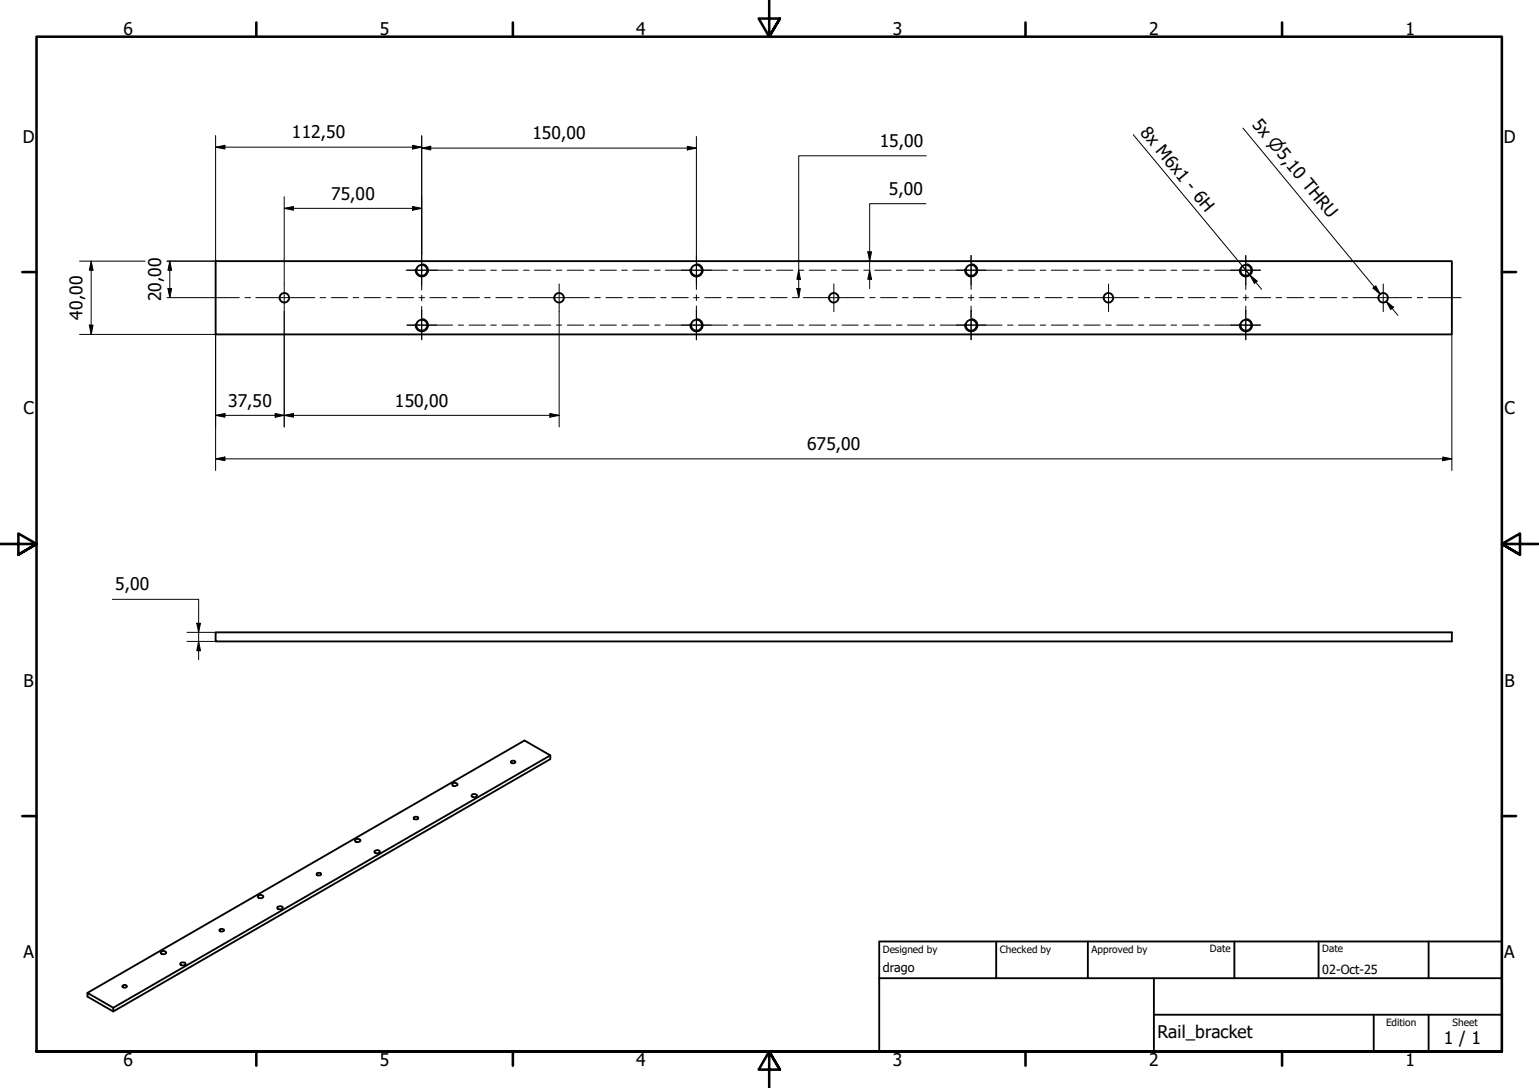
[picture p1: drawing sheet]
<svg xmlns="http://www.w3.org/2000/svg" width="420mm" height="297mm" viewBox="0 0 420 297" stroke-linecap="round" stroke-linejoin="round" font-family="sans-serif">
<!-- layer: Visible (ISO) -->
<g fill="none" stroke="#000" stroke-width=".51">
<path d="M58.9 71.3h337.5v20h-337.5zM58.9 172.6h337.5v2.5h-337.5zM123.6 213.9a.83 .83 0 0 1 1.3 .4 .83 .83 0 0 1-1.5-.3zM128.8 217a.79 .79 0 0 1 1.4 .3 .79 .79 0 0 1-.8 .4 .79 .79 0 0 1-.6-.6zM139.5 207.9a.63 .63 0 0 1 .7-.3 .63 .63 0 0 1 .5 .6 .63 .63 0 0 1-.7 .3 .63 .63 0 0 1-.5-.6zM150.2 206.2l-119.3 68.9v1l-7-4v-1l7 4M86.5 238.5a.63 .63 0 0 1 .7-.3 .63 .63 0 0 1 .4 .6 .63 .63 0 0 1-.7 .3 .63 .63 0 0 1-.4-.6zM96.9 229.3a1 1 0 0 1 1.5 .1 .81 .81 0 0 1-.8 .5 .81 .81 0 0 1-.7-.6zM102.2 232.4a.84 .84 0 0 1 1.5 .2 .83 .83 0 0 1-1.5-.2zM113.1 223.1l.7-.1 .4 .2a.61 .61 0 0 1-.6 .5 .61 .61 0 0 1-.6-.5zM44 259.8a.79 .79 0 0 1 1.3 .4 .84 .84 0 0 1-1.4-.2zM59.9 253.8a.68 .68 0 0 1 .8-.2 .68 .68 0 0 1 .5 .5 .66 .66 0 0 1-.8 .3 .66 .66 0 0 1-.5-.6z"/>
<path d="M70.4 244.7a.84 .84 0 0 1 1.5 .2 .83 .83 0 0 1-1.5-.2zM75.7 247.7a.95 .95 0 0 1 1.5 .1 .83 .83 0 0 1-.8 .5 .83 .83 0 0 1-.7-.6zM23.9 271.1l119.3-68.9 7 4v1l-119.3 68.9M33.4 269.2a.64 .64 0 0 1 .7-.4 .64 .64 0 0 1 .5 .6 .7 .7 0 0 1-1.2-.2zM49.3 262.9a.83 .83 0 0 1 1.4 .4 .85 .85 0 0 1-1.5-.2z"/>
<circle cx="115.2" cy="73.8" r="1.49"/>
<circle cx="190.2" cy="73.8" r="1.49"/>
<circle cx="265.1" cy="73.8" r="1.49"/>
<circle cx="340.1" cy="73.8" r="1.49"/>
<circle cx="77.6" cy="81.3" r="1.3"/>
<circle cx="115.2" cy="88.8" r="1.49"/>
<circle cx="152.6" cy="81.3" r="1.3"/>
<circle cx="190.2" cy="88.8" r="1.49"/>
<circle cx="227.6" cy="81.3" r="1.3"/>
<circle cx="265.1" cy="88.8" r="1.49"/>
<circle cx="302.6" cy="81.3" r="1.3"/>
<circle cx="340.1" cy="88.8" r="1.49"/>
<circle cx="377.6" cy="81.3" r="1.3"/>
</g>
<!-- layer: Visible Narrow (ISO) -->
<path d="M115.5 72.1a1.75 1.75 0 0 1 1.4 2 1.75 1.75 0 0 1-2 1.4 1.75 1.75 0 0 1-1.5-2M190.5 72.1a1.75 1.75 0 0 1 1.4 2 1.75 1.75 0 0 1-2.1 1.4 1.75 1.75 0 0 1-1.4-2M265.4 72.1a1.75 1.75 0 0 1 1.5 2 1.75 1.75 0 0 1-2.1 1.4 1.75 1.75 0 0 1-1.4-2M340.4 72.1a1.75 1.75 0 0 1 1.5 2 1.75 1.75 0 0 1-2.1 1.4 1.75 1.75 0 0 1-1.4-2M115.5 87.1a1.75 1.75 0 0 1 1.4 2 1.75 1.75 0 0 1-2 1.4 1.75 1.75 0 0 1-1.5-2M190.5 87.1a1.75 1.75 0 0 1 1.4 2 1.75 1.75 0 0 1-2.1 1.4 1.75 1.75 0 0 1-1.4-2M265.4 87.1a1.75 1.75 0 0 1 1.5 2 1.75 1.75 0 0 1-2.1 1.4 1.75 1.75 0 0 1-1.4-2M340.4 87.1a1.75 1.75 0 0 1 1.5 2 1.75 1.75 0 0 1-2.1 1.4 1.75 1.75 0 0 1-1.4-2" fill="none" stroke="#000" stroke-width=".38"/>
<!-- layer: Border (ISO) -->
<g fill="none" stroke="#000" stroke-width=".7">
<path d="M70 6.1v3.9M140 6.1v3.9M210 0v10l-2.9-4.9h5.8l-2.9 4.9 2.9-4.9M280 6.1v3.9M350 6.1v3.9M6.1 74.3h3.9M410 74.3h3.9M0 148.5h10l-5-2.8v5.7l5-2.9-5 2.9M420 148.5h-10l5-2.8v5.7l-5-2.9 5 2.9M6.1 222.8h3.9M410 222.8h3.9M10 287.1v-277.1h400v277.1h-400h400"/>
<path d="M70 287.1v3.8M140 287.1v3.8M212.9 292l-2.9-4.9 2.9 4.9h-5.8l2.9-4.9v9.9M280 287.1v3.8M350 287.1v3.8"/>
</g>
<!-- layer: Title (ISO) -->
<path d="M240 257h170v30.1h-170zM272 257v10.1M297 257v10.1M337 257v10.1M360 257v10.1M390 257v10.1M240 267.1h170M315 277h95M315 267.1v20M375 277v10.1M390 277v10.1" fill="none" stroke="#000" stroke-width=".51"/>
<!-- layer: Center Mark (ISO) -->
<g fill="none" stroke="#000" stroke-width=".27">
<path d="M77.6 77.5v7.6M110.9 73.8h8.5M115.1 69.8v8M152.7 77.5v7.6M186.1 73.8h8M190.1 69.8v8M227.6 77.5v7.6M261.1 73.8h8M265.1 69.8v8M302.6 77.5v7.6M336.1 73.8h8M340.1 69.8v8"/>
<path d="M377.6 77.5v7.6M111.1 88.8h8M115.1 84.8v8M186.1 88.8h8M190.1 84.8v8M261.1 88.8h8M265.1 84.8v8M336.1 88.8h8M340.1 84.8v8"/>
</g>
<!-- layer: Centerline (ISO) -->
<g fill="none" stroke="#000" stroke-width=".27">
<path d="M111.1 73.8h12.5M115.1 69.5v9.7M125.1 73.8h1.5M128.1 73.8h4.4M134 73.8h1.5M137 73.8h4.4M142.9 73.8h1.6M145.9 73.8h4.5M151.9 73.8h1.5M154.9 73.8h4.4M160.8 73.8h1.5M163.8 73.8h4.5"/>
<path d="M169.7 73.8h1.6M172.8 73.8h4.4M178.7 73.8h1.5M181.7 73.8h16.9M190.1 69.8v9.2M200.1 73.8h1.4M203.1 73.8h4.4M209 73.8h1.5M212 73.8h4.5M217.9 73.8h1.6M220.9 73.8h4.5M226.9 73.8h1.4"/>
<path d="M229.9 73.8h4.4M235.8 73.8h1.5M238.8 73.8h4.5M244.7 73.8h1.6M247.8 73.8h4.4M253.7 73.8h1.5M256.7 73.8h16.9M265.1 69.8v9.2M275.1 73.8h1.4M278.1 73.8h4.4M284 73.8h1.5M287 73.8h4.5"/>
<path d="M292.9 73.8h1.5M295.9 73.8h4.5M301.9 73.8h1.5M304.9 73.8h4.4M310.8 73.8h1.5M313.8 73.8h4.5M319.7 73.8h1.5M322.8 73.8h4.4M328.7 73.8h1.5M331.7 73.8h12.4M340.1 69.8v9.2M56.4 81.3h8.9"/>
<path d="M66.9 81.3h1.5M69.8 81.3h16.1M87.4 81.3h1.5M90.4 81.3h4.5M96.4 81.3h1.5M99.4 81.3h4.5M105.4 81.3h1.5M108.4 81.3h4.5M111.1 88.8h12.5M114.4 81.3h1.5M115.1 80.6v1.6M115.1 83.7v9.1"/>
<path d="M117.3 81.3h4.6M123.4 81.3h1.4M125.1 88.8h1.5M126.4 81.3h4.5M128.1 88.8h4.4M132.3 81.3h1.6M134 88.8h1.5M135.4 81.3h4.4M137 88.8h4.4M141.4 81.3h1.5M142.9 88.8h1.6M144.3 81.3h16.6"/>
<path d="M145.9 88.8h4.5M151.9 88.8h1.5M154.9 88.8h4.4M160.8 88.8h1.5M162.4 81.3h1.5M163.8 88.8h4.5M165.4 81.3h4.5M169.7 88.8h1.6M171.4 81.3h1.5M172.8 88.8h4.4M174.4 81.3h4.5M178.7 88.8h1.5"/>
<path d="M180.4 81.3h1.5M181.7 88.8h16.9M183.4 81.3h4.5M189.4 81.3h1.5M190.1 80.5v1.5M190.1 83.6v9.2M192.4 81.3h4.4M198.4 81.3h1.5M200.1 88.8h1.4M201.4 81.3h4.5M203.1 88.8h4.4M207.4 81.3h1.5"/>
<path d="M209 88.8h1.5M210.4 81.3h4.5M212 88.8h4.5M216.3 81.3h1.6M217.9 88.8h1.6M219.3 81.3h16.6M220.9 88.8h4.5M226.9 88.8h1.4M229.9 88.8h4.4M235.8 88.8h1.5M237.4 81.3h1.5M238.8 88.8h4.5"/>
<path d="M240.4 81.3h4.5M244.7 88.8h1.6M246.4 81.3h1.5M247.8 88.8h4.4M249.4 81.3h4.5M253.7 88.8h1.5M255.4 81.3h1.5M256.7 88.8h16.9M258.4 81.3h4.5M264.4 81.3h1.5M265.1 80.5v1.5M265.1 83.6v9.2"/>
<path d="M267.4 81.3h4.4M273.4 81.3h1.5M275.1 88.8h1.4M276.4 81.3h4.5M278.1 88.8h4.4M282.4 81.3h1.4M284 88.8h1.5M285.4 81.3h4.5M287 88.8h4.5M291.3 81.3h1.6M292.9 88.8h1.5M294.4 81.3h16.5"/>
<path d="M295.9 88.8h4.5M301.9 88.8h1.5M304.9 88.8h4.4M310.8 88.8h1.5M312.4 81.3h1.5M313.8 88.8h4.5M315.4 81.3h4.5M319.7 88.8h1.5M321.4 81.3h1.5M322.8 88.8h4.4M324.4 81.3h4.5M328.7 88.8h1.5"/>
<path d="M330.4 81.3h1.5M331.7 88.8h12.4M333.4 81.3h4.5M339.4 81.3h1.5M340.1 80.5v1.5M340.1 83.6v9.2M342.4 81.3h4.5M348.4 81.3h1.5M351.3 81.3h4.6M357.4 81.3h1.4M360.4 81.3h4.5M366.3 81.3h1.6"/>
<path d="M369.4 81.3h16M386.9 81.3h1.5M389.9 81.3h9"/>
</g>
<!-- layer: Dimension (ISO) -->
<g fill="none" stroke="#000" stroke-width=".27">
<path d="M58.9 37v34.3h-13.3M112.6 39.7l2.5 .5-2.5 .5zM115.1 37v32.5M187.6 39.9l2.5 .5-2.5 .5zM190.1 37.3v32.5M339.3 35l37.5 45.3-1.6-2M58.9 40.2l2.5-.5v1zM58.9 40.2h56.2M77.6 56.9l2.5-.5v1zM77.6 53.7v23.8M77.6 56.9h37.5M112.6 56.4l2.5 .5-2.5 .5z"/>
<path d="M115.1 40.4l2.5-.5v1zM115.1 40.4h75M252.8 55.6h-15.4v23.2M252.9 42.5h-34.8v38.8M21.7 71.3h17.9M24.9 71.3l.5 2.5h-1zM24.9 71.3v20M45.8 78.8h1.1l-.5 2.5zM46.4 71.3l.5 2.5h-1.1zM46.4 71.3v10M217.6 78.8h.9l-.4 2.5zM218.1 73.8l.4 2.4h-.9z"/>
<path d="M236.9 68.8h1l-.5 2.5zM237.4 73.8l.5 2.4h-1zM374.8 78.7l.8-.7 1.2 2.3zM21.7 91.3h37.2v37.1M24.4 88.8h1l-.5 2.5zM45.6 81.3h10.8M77.6 85.1v31.5M152.7 85.1v3.6M152.7 88.9v27.7M378.5 82.3l1.9 1.6-.7 .6zM378.5 82.3l3.1 3.8M396.4 91.3v37.1"/>
<path d="M58.9 113.4l2.5-.5v1zM58.9 113.4h93.8M75.1 112.9l2.5 .5-2.5 .5zM77.6 113.4l2.5-.5v1zM150.1 112.9l2.6 .5-2.6 .5zM58.9 125.3l2.5-.5v1zM58.9 125.3h337.5M393.9 124.8l2.5 .5-2.5 .5zM30.7 163.6h23.5v16.5M51.1 172.6h7.8M51.1 175.1h7.8M53.7 170.2h1l-.5 2.4z"/>
<path d="M54.2 175.1l.5 2.6h-1z"/>
</g>
<g fill="#000">
<path d="M58.9 40.2l2.5-.5v1zM115.1 40.4l2.5-.5v1zM77.6 56.9l2.5-.5v1zM112.6 39.7l2.5 .5-2.5 .5zM112.6 56.4l2.5 .5-2.5 .5zM187.6 39.9l2.5 .5-2.5 .5zM24.9 71.3l.5 2.5h-1zM45.8 78.8h1.1l-.5 2.5zM46.4 71.3l.5 2.5h-1.1zM217.6 78.8h.9l-.4 2.5zM218.1 73.8l.4 2.4h-.9zM236.9 68.8h1l-.5 2.5z"/>
<path d="M237.4 73.8l.5 2.4h-1zM374.8 78.7l.8-.7 1.2 2.3zM24.4 88.8h1l-.5 2.5zM378.5 82.3l1.9 1.6-.7 .6zM58.9 113.4l2.5-.5v1zM75.1 112.9l2.5 .5-2.5 .5zM77.6 113.4l2.5-.5v1zM150.1 112.9l2.6 .5-2.6 .5zM58.9 125.3l2.5-.5v1zM393.9 124.8l2.5 .5-2.5 .5zM53.7 170.2h1l-.5 2.4zM54.2 175.1l.5 2.6h-1z"/>
</g>
<!-- layer: Symbol (ISO) -->
<path d="M309.4 36.8l31.8 38.3M339 72.4l2.2 2.7M341.2 75.1l2 1.7-.7 .6zM341.2 75.1l3.2 3.9" fill="none" stroke="#000" stroke-width=".27"/>
<path d="M341.2 75.1l2 1.7-.7 .6z" fill="#000"/>
<g font-size="4.8">
<text x="33.7" y="9.6">6</text>
<text x="103.7" y="9.6">5</text>
<text x="173.7" y="9.6">4</text>
<text x="243.7" y="9.6">3</text>
<text x="313.7" y="9.6">2</text>
<text x="383.7" y="9.6">1</text>
<text x="341.7" y="34" transform="rotate(50 341.7 34)">5x ⌀5,10 THRU</text>
<text x="6.2" y="38.9">D</text>
<text x="79.7" y="37.8">112,50</text>
<text x="145.4" y="38">150,00</text>
<text x="240.2" y="40.1">15,00</text>
<text x="311.1" y="36.3" transform="rotate(50 311.1 36.3)">8x M6x1 - 6H</text>
<text x="410.5" y="38.9">D</text>
<text x="242.7" y="53.2">5,00</text>
<text x="90.4" y="54.5">75,00</text>
<text x="44" y="82.3" transform="rotate(-90 44 82.3)">20,00</text>
<text x="22.5" y="87.2" transform="rotate(-90 22.5 87.2)">40,00</text>
<text x="6.4" y="113.1">C</text>
<text x="62.3" y="111">37,50</text>
<text x="107.8" y="111">150,00</text>
<text x="410.7" y="113.1">C</text>
<text x="220.3" y="122.9">675,00</text>
<text x="31.4" y="161.2">5,00</text>
<text x="6.4" y="187.4">B</text>
<text x="410.7" y="187.4">B</text>
<text x="6.4" y="261.7">A</text>
<text x="410.7" y="261.7">A</text>
<text x="316" y="283.5">Rail_bracket</text>
<text x="394.2" y="285">1 / 1</text>
<text x="33.7" y="290.9">6</text>
<text x="103.7" y="290.9">5</text>
<text x="173.7" y="290.9">4</text>
<text x="243.7" y="290.9">3</text>
<text x="313.7" y="290.9">2</text>
<text x="383.7" y="290.9">1</text>
</g>
<g font-size="3.4">
<text x="241" y="265.4">drago</text>
<text x="361" y="266">02-Oct-25</text>
</g>
<g font-size="2.7">
<text x="241" y="260.1">Designed by</text>
<text x="273" y="260.1">Checked by</text>
<text x="298" y="260.1">Approved by</text>
<text x="330.3" y="260">Date</text>
<text x="361" y="260">Date</text>
<text x="378.4" y="280.1">Edition</text>
<text x="396.6" y="280.1">Sheet</text>
</g>
</svg>
